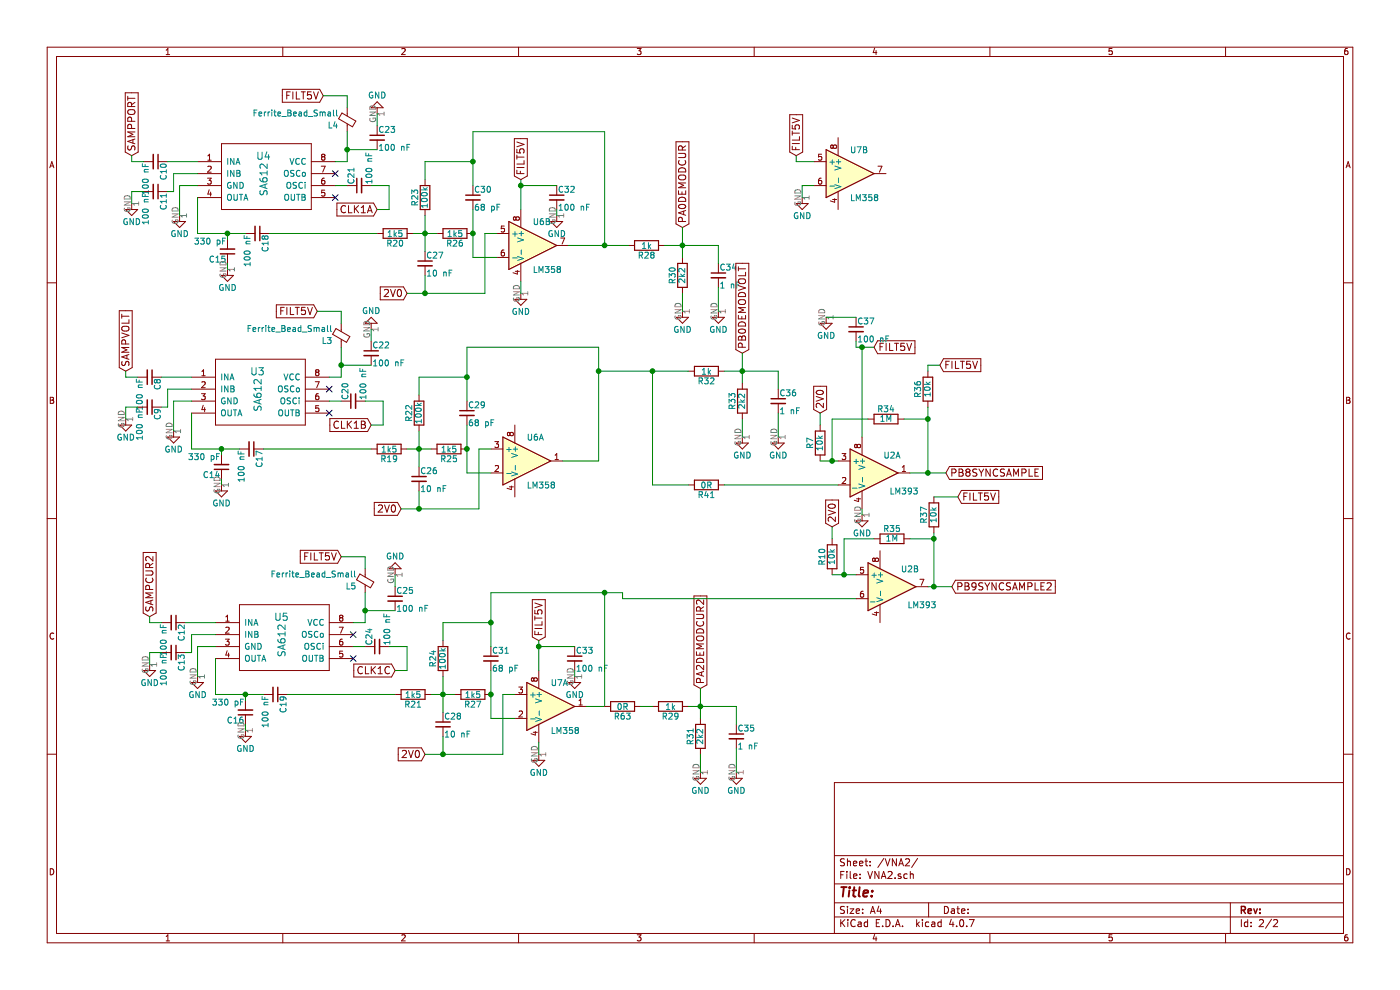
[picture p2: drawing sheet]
EESchema Schematic File Version 2
LIBS:power
LIBS:device
LIBS:switches
LIBS:relays
LIBS:motors
LIBS:transistors
LIBS:conn
LIBS:linear
LIBS:regul
LIBS:74xx
LIBS:cmos4000
LIBS:adc-dac
LIBS:memory
LIBS:xilinx
LIBS:microcontrollers
LIBS:dsp
LIBS:microchip
LIBS:analog_switches
LIBS:motorola
LIBS:texas
LIBS:intel
LIBS:audio
LIBS:interface
LIBS:digital-audio
LIBS:philips
LIBS:display
LIBS:cypress
LIBS:siliconi
LIBS:opto
LIBS:atmel
LIBS:contrib
LIBS:valves
LIBS:bluepill
LIBS:sa612
LIBS:si5351a
LIBS:AMS1117-3V3
LIBS:mt3608
LIBS:cn3052
LIBS:microsd_spi_cd
LIBS:stm32f103c8t6
LIBS:VNA-cache
EELAYER 25 0
EELAYER END
$Descr A4 11693 8268
encoding utf-8
Sheet 2 2
Title ""
Date ""
Rev ""
Comp ""
Comment1 ""
Comment2 ""
Comment3 ""
Comment4 ""
$EndDescr
$Comp
L SA612 U4
U 1 1
P 2200 1400
F 0 "U4" H 2200 1500 60  0000 C CNN
F 1 "SA612" V 2200 1300 60  0000 C CNN
F 2 "Housings_SOIC:SOIC-8_3.9x4.9mm_Pitch1.27mm" H 2250 1350 60  0001 C CNN
F 3 "" H 2250 1350 60  0001 C CNN
	1    2200 1400
	1    0    0    -1  
$EndComp
$Comp
L Ferrite_Bead_Small L4
U 1 1
P 2900 1000
F 0 "L4" H 2975 1050 50  0000 L CNN
F 1 "Ferrite_Bead_Small" H 2975 950 50  0000 L CNN
F 2 "Inductors_SMD:L_0805_HandSoldering" V 2830 1000 50  0001 C CNN
F 3 "" H 2900 1000 50  0001 C CNN
F 4 "C1015" H 2900 1000 60  0001 C CNN "LCSC"
	1    2900 1000
	-1   0    0    1   
$EndComp
Text GLabel 2700 800  0    60   Input ~ 0
FILT5V
$Comp
L C_Small C23
U 1 1
P 3150 1150
F 0 "C23" H 3160 1220 50  0000 L CNN
F 1 "100 nF" H 3160 1070 50  0000 L CNN
F 2 "Capacitors_SMD:C_0805_HandSoldering" H 3150 1150 50  0001 C CNN
F 3 "" H 3150 1150 50  0001 C CNN
F 4 "C49678" H 3150 1150 60  0001 C CNN "LCSC"
	1    3150 1150
	1    0    0    -1  
$EndComp
$Comp
L GND #PWR083
U 1 1
P 3150 950
F 0 "#PWR083" H 3150 700 50  0001 C CNN
F 1 "GND" H 3150 800 50  0000 C CNN
F 2 "" H 3150 950 50  0001 C CNN
F 3 "" H 3150 950 50  0001 C CNN
	1    3150 950 
	-1   0    0    1   
$EndComp
Text GLabel 1100 1300 1    60   Input ~ 0
SAMPPORT
$Comp
L C_Small C10
U 1 1
P 1300 1350
F 0 "C10" H 1310 1420 50  0000 L CNN
F 1 "100 nF" H 1310 1270 50  0000 L CNN
F 2 "Capacitors_SMD:C_0805_HandSoldering" H 1300 1350 50  0001 C CNN
F 3 "" H 1300 1350 50  0001 C CNN
F 4 "C49678" H 1300 1350 60  0001 C CNN "LCSC"
	1    1300 1350
	0    1    1    0   
$EndComp
$Comp
L C_Small C11
U 1 1
P 1300 1600
F 0 "C11" H 1310 1670 50  0000 L CNN
F 1 "100 nF" H 1310 1520 50  0000 L CNN
F 2 "Capacitors_SMD:C_0805_HandSoldering" H 1300 1600 50  0001 C CNN
F 3 "" H 1300 1600 50  0001 C CNN
F 4 "C49678" H 1300 1600 60  0001 C CNN "LCSC"
	1    1300 1600
	0    1    1    0   
$EndComp
$Comp
L GND #PWR084
U 1 1
P 1100 1700
F 0 "#PWR084" H 1100 1450 50  0001 C CNN
F 1 "GND" H 1100 1550 50  0000 C CNN
F 2 "" H 1100 1700 50  0001 C CNN
F 3 "" H 1100 1700 50  0001 C CNN
	1    1100 1700
	1    0    0    -1  
$EndComp
$Comp
L GND #PWR085
U 1 1
P 1500 1800
F 0 "#PWR085" H 1500 1550 50  0001 C CNN
F 1 "GND" H 1500 1650 50  0000 C CNN
F 2 "" H 1500 1800 50  0001 C CNN
F 3 "" H 1500 1800 50  0001 C CNN
	1    1500 1800
	1    0    0    -1  
$EndComp
NoConn ~ 2800 1650
NoConn ~ 2800 1450
Text GLabel 3150 1750 0    60   Input ~ 0
CLK1A
$Comp
L C_Small C21
U 1 1
P 3000 1550
F 0 "C21" H 3010 1620 50  0000 L CNN
F 1 "100 nF" H 3010 1470 50  0000 L CNN
F 2 "Capacitors_SMD:C_0805_HandSoldering" H 3000 1550 50  0001 C CNN
F 3 "" H 3000 1550 50  0001 C CNN
F 4 "C49678" H 3000 1550 60  0001 C CNN "LCSC"
	1    3000 1550
	0    -1   -1   0   
$EndComp
$Comp
L C_Small C15
U 1 1
P 1900 2100
F 0 "C15" H 1910 2170 50  0000 L CNN
F 1 "330 pF" H 1910 2020 50  0000 L CNN
F 2 "Capacitors_SMD:C_0805_HandSoldering" H 1900 2100 50  0001 C CNN
F 3 "" H 1900 2100 50  0001 C CNN
F 4 "C51207" H 1900 2100 60  0001 C CNN "LCSC"
	1    1900 2100
	-1   0    0    1   
$EndComp
$Comp
L GND #PWR086
U 1 1
P 1900 2250
F 0 "#PWR086" H 1900 2000 50  0001 C CNN
F 1 "GND" H 1900 2100 50  0000 C CNN
F 2 "" H 1900 2250 50  0001 C CNN
F 3 "" H 1900 2250 50  0001 C CNN
	1    1900 2250
	1    0    0    -1  
$EndComp
$Comp
L C_Small C18
U 1 1
P 2150 1950
F 0 "C18" H 2160 2020 50  0000 L CNN
F 1 "100 nF" H 2160 1870 50  0000 L CNN
F 2 "Capacitors_SMD:C_0805_HandSoldering" H 2150 1950 50  0001 C CNN
F 3 "" H 2150 1950 50  0001 C CNN
F 4 "C49678" H 2150 1950 60  0001 C CNN "LCSC"
	1    2150 1950
	0    1    1    0   
$EndComp
$Comp
L R R20
U 1 1
P 3300 1950
F 0 "R20" V 3380 1950 50  0000 C CNN
F 1 "1k5" V 3300 1950 50  0000 C CNN
F 2 "Resistors_SMD:R_0805_HandSoldering" V 3230 1950 50  0001 C CNN
F 3 "" H 3300 1950 50  0001 C CNN
F 4 "C4310" V 3300 1950 60  0001 C CNN "LCSC"
	1    3300 1950
	0    1    1    0   
$EndComp
$Comp
L R R26
U 1 1
P 3800 1950
F 0 "R26" V 3880 1950 50  0000 C CNN
F 1 "1k5" V 3800 1950 50  0000 C CNN
F 2 "Resistors_SMD:R_0805_HandSoldering" V 3730 1950 50  0001 C CNN
F 3 "" H 3800 1950 50  0001 C CNN
F 4 "C4310" V 3800 1950 60  0001 C CNN "LCSC"
	1    3800 1950
	0    1    1    0   
$EndComp
$Comp
L GND #PWR087
U 1 1
P 4350 2450
F 0 "#PWR087" H 4350 2200 50  0001 C CNN
F 1 "GND" H 4350 2300 50  0000 C CNN
F 2 "" H 4350 2450 50  0001 C CNN
F 3 "" H 4350 2450 50  0001 C CNN
	1    4350 2450
	1    0    0    -1  
$EndComp
$Comp
L C_Small C32
U 1 1
P 4650 1650
F 0 "C32" H 4660 1720 50  0000 L CNN
F 1 "100 nF" H 4660 1570 50  0000 L CNN
F 2 "Capacitors_SMD:C_0805_HandSoldering" H 4650 1650 50  0001 C CNN
F 3 "" H 4650 1650 50  0001 C CNN
F 4 "C49678" H 4650 1650 60  0001 C CNN "LCSC"
	1    4650 1650
	1    0    0    -1  
$EndComp
Text GLabel 4350 1500 1    60   Input ~ 0
FILT5V
$Comp
L GND #PWR088
U 1 1
P 4650 1800
F 0 "#PWR088" H 4650 1550 50  0001 C CNN
F 1 "GND" H 4650 1650 50  0000 C CNN
F 2 "" H 4650 1800 50  0001 C CNN
F 3 "" H 4650 1800 50  0001 C CNN
	1    4650 1800
	1    0    0    -1  
$EndComp
Text GLabel 3400 2450 0    60   Input ~ 0
2V0
$Comp
L C_Small C27
U 1 1
P 3550 2200
F 0 "C27" H 3560 2270 50  0000 L CNN
F 1 "10 nF" H 3560 2120 50  0000 L CNN
F 2 "Capacitors_SMD:C_0805_HandSoldering" H 3550 2200 50  0001 C CNN
F 3 "" H 3550 2200 50  0001 C CNN
F 4 "C1710" H 3550 2200 60  0001 C CNN "LCSC"
	1    3550 2200
	1    0    0    -1  
$EndComp
$Comp
L R R23
U 1 1
P 3550 1650
F 0 "R23" V 3630 1650 50  0000 C CNN
F 1 "100k" V 3550 1650 50  0000 C CNN
F 2 "Resistors_SMD:R_0805_HandSoldering" V 3480 1650 50  0001 C CNN
F 3 "" H 3550 1650 50  0001 C CNN
F 4 "C17407" V 3550 1650 60  0001 C CNN "LCSC"
	1    3550 1650
	-1   0    0    1   
$EndComp
$Comp
L C_Small C30
U 1 1
P 3950 1650
F 0 "C30" H 3960 1720 50  0000 L CNN
F 1 "68 pF" H 3960 1570 50  0000 L CNN
F 2 "Capacitors_SMD:C_0805_HandSoldering" H 3950 1650 50  0001 C CNN
F 3 "" H 3950 1650 50  0001 C CNN
F 4 "C1834" H 3950 1650 60  0001 C CNN "LCSC"
	1    3950 1650
	1    0    0    -1  
$EndComp
$Comp
L SA612 U3
U 1 1
P 2150 3200
F 0 "U3" H 2150 3300 60  0000 C CNN
F 1 "SA612" V 2150 3100 60  0000 C CNN
F 2 "Housings_SOIC:SOIC-8_3.9x4.9mm_Pitch1.27mm" H 2200 3150 60  0001 C CNN
F 3 "" H 2200 3150 60  0001 C CNN
	1    2150 3200
	1    0    0    -1  
$EndComp
$Comp
L Ferrite_Bead_Small L3
U 1 1
P 2850 2800
F 0 "L3" H 2925 2850 50  0000 L CNN
F 1 "Ferrite_Bead_Small" H 2925 2750 50  0000 L CNN
F 2 "Inductors_SMD:L_0805_HandSoldering" V 2780 2800 50  0001 C CNN
F 3 "" H 2850 2800 50  0001 C CNN
F 4 "C1015" H 2850 2800 60  0001 C CNN "LCSC"
	1    2850 2800
	-1   0    0    1   
$EndComp
Text GLabel 2650 2600 0    60   Input ~ 0
FILT5V
$Comp
L C_Small C22
U 1 1
P 3100 2950
F 0 "C22" H 3110 3020 50  0000 L CNN
F 1 "100 nF" H 3110 2870 50  0000 L CNN
F 2 "Capacitors_SMD:C_0805_HandSoldering" H 3100 2950 50  0001 C CNN
F 3 "" H 3100 2950 50  0001 C CNN
F 4 "C49678" H 3100 2950 60  0001 C CNN "LCSC"
	1    3100 2950
	1    0    0    -1  
$EndComp
$Comp
L GND #PWR089
U 1 1
P 3100 2750
F 0 "#PWR089" H 3100 2500 50  0001 C CNN
F 1 "GND" H 3100 2600 50  0000 C CNN
F 2 "" H 3100 2750 50  0001 C CNN
F 3 "" H 3100 2750 50  0001 C CNN
	1    3100 2750
	-1   0    0    1   
$EndComp
Text GLabel 1050 3100 1    60   Input ~ 0
SAMPVOLT
$Comp
L C_Small C8
U 1 1
P 1250 3150
F 0 "C8" H 1260 3220 50  0000 L CNN
F 1 "100 nF" H 1260 3070 50  0000 L CNN
F 2 "Capacitors_SMD:C_0805_HandSoldering" H 1250 3150 50  0001 C CNN
F 3 "" H 1250 3150 50  0001 C CNN
F 4 "C49678" H 1250 3150 60  0001 C CNN "LCSC"
	1    1250 3150
	0    1    1    0   
$EndComp
$Comp
L C_Small C9
U 1 1
P 1250 3400
F 0 "C9" H 1260 3470 50  0000 L CNN
F 1 "100 nF" H 1260 3320 50  0000 L CNN
F 2 "Capacitors_SMD:C_0805_HandSoldering" H 1250 3400 50  0001 C CNN
F 3 "" H 1250 3400 50  0001 C CNN
F 4 "C49678" H 1250 3400 60  0001 C CNN "LCSC"
	1    1250 3400
	0    1    1    0   
$EndComp
$Comp
L GND #PWR090
U 1 1
P 1050 3500
F 0 "#PWR090" H 1050 3250 50  0001 C CNN
F 1 "GND" H 1050 3350 50  0000 C CNN
F 2 "" H 1050 3500 50  0001 C CNN
F 3 "" H 1050 3500 50  0001 C CNN
	1    1050 3500
	1    0    0    -1  
$EndComp
$Comp
L GND #PWR091
U 1 1
P 1450 3600
F 0 "#PWR091" H 1450 3350 50  0001 C CNN
F 1 "GND" H 1450 3450 50  0000 C CNN
F 2 "" H 1450 3600 50  0001 C CNN
F 3 "" H 1450 3600 50  0001 C CNN
	1    1450 3600
	1    0    0    -1  
$EndComp
NoConn ~ 2750 3450
NoConn ~ 2750 3250
Text GLabel 3100 3550 0    60   Input ~ 0
CLK1B
$Comp
L C_Small C20
U 1 1
P 2950 3350
F 0 "C20" H 2960 3420 50  0000 L CNN
F 1 "100 nF" H 2960 3270 50  0000 L CNN
F 2 "Capacitors_SMD:C_0805_HandSoldering" H 2950 3350 50  0001 C CNN
F 3 "" H 2950 3350 50  0001 C CNN
F 4 "C49678" H 2950 3350 60  0001 C CNN "LCSC"
	1    2950 3350
	0    -1   -1   0   
$EndComp
$Comp
L C_Small C14
U 1 1
P 1850 3900
F 0 "C14" H 1860 3970 50  0000 L CNN
F 1 "330 pF" H 1860 3820 50  0000 L CNN
F 2 "Capacitors_SMD:C_0805_HandSoldering" H 1850 3900 50  0001 C CNN
F 3 "" H 1850 3900 50  0001 C CNN
F 4 "C51207" H 1850 3900 60  0001 C CNN "LCSC"
	1    1850 3900
	-1   0    0    1   
$EndComp
$Comp
L GND #PWR092
U 1 1
P 1850 4050
F 0 "#PWR092" H 1850 3800 50  0001 C CNN
F 1 "GND" H 1850 3900 50  0000 C CNN
F 2 "" H 1850 4050 50  0001 C CNN
F 3 "" H 1850 4050 50  0001 C CNN
	1    1850 4050
	1    0    0    -1  
$EndComp
$Comp
L C_Small C17
U 1 1
P 2100 3750
F 0 "C17" H 2110 3820 50  0000 L CNN
F 1 "100 nF" H 2110 3670 50  0000 L CNN
F 2 "Capacitors_SMD:C_0805_HandSoldering" H 2100 3750 50  0001 C CNN
F 3 "" H 2100 3750 50  0001 C CNN
F 4 "C49678" H 2100 3750 60  0001 C CNN "LCSC"
	1    2100 3750
	0    1    1    0   
$EndComp
$Comp
L R R19
U 1 1
P 3250 3750
F 0 "R19" V 3330 3750 50  0000 C CNN
F 1 "1k5" V 3250 3750 50  0000 C CNN
F 2 "Resistors_SMD:R_0805_HandSoldering" V 3180 3750 50  0001 C CNN
F 3 "" H 3250 3750 50  0001 C CNN
F 4 "C4310" V 3250 3750 60  0001 C CNN "LCSC"
	1    3250 3750
	0    1    1    0   
$EndComp
$Comp
L R R25
U 1 1
P 3750 3750
F 0 "R25" V 3830 3750 50  0000 C CNN
F 1 "1k5" V 3750 3750 50  0000 C CNN
F 2 "Resistors_SMD:R_0805_HandSoldering" V 3680 3750 50  0001 C CNN
F 3 "" H 3750 3750 50  0001 C CNN
F 4 "C4310" V 3750 3750 60  0001 C CNN "LCSC"
	1    3750 3750
	0    1    1    0   
$EndComp
$Comp
L C_Small C26
U 1 1
P 3500 4000
F 0 "C26" H 3510 4070 50  0000 L CNN
F 1 "10 nF" H 3510 3920 50  0000 L CNN
F 2 "Capacitors_SMD:C_0805_HandSoldering" H 3500 4000 50  0001 C CNN
F 3 "" H 3500 4000 50  0001 C CNN
F 4 "C1710" H 3500 4000 60  0001 C CNN "LCSC"
	1    3500 4000
	1    0    0    -1  
$EndComp
$Comp
L R R22
U 1 1
P 3500 3450
F 0 "R22" V 3580 3450 50  0000 C CNN
F 1 "100k" V 3500 3450 50  0000 C CNN
F 2 "Resistors_SMD:R_0805_HandSoldering" V 3430 3450 50  0001 C CNN
F 3 "" H 3500 3450 50  0001 C CNN
F 4 "C17407" V 3500 3450 60  0001 C CNN "LCSC"
	1    3500 3450
	-1   0    0    1   
$EndComp
$Comp
L C_Small C29
U 1 1
P 3900 3450
F 0 "C29" H 3910 3520 50  0000 L CNN
F 1 "68 pF" H 3910 3370 50  0000 L CNN
F 2 "Capacitors_SMD:C_0805_HandSoldering" H 3900 3450 50  0001 C CNN
F 3 "" H 3900 3450 50  0001 C CNN
F 4 "C1834" H 3900 3450 60  0001 C CNN "LCSC"
	1    3900 3450
	1    0    0    -1  
$EndComp
Text GLabel 5700 1900 1    60   Input ~ 0
PA0DEMODCUR
$Comp
L R R28
U 1 1
P 5400 2050
F 0 "R28" V 5480 2050 50  0000 C CNN
F 1 "1k" V 5400 2050 50  0000 C CNN
F 2 "Resistors_SMD:R_0805_HandSoldering" V 5330 2050 50  0001 C CNN
F 3 "" H 5400 2050 50  0001 C CNN
F 4 "C17513" V 5400 2050 60  0001 C CNN "LCSC"
	1    5400 2050
	0    1    1    0   
$EndComp
$Comp
L R R30
U 1 1
P 5700 2300
F 0 "R30" V 5780 2300 50  0000 C CNN
F 1 "2k2" V 5700 2300 50  0000 C CNN
F 2 "Resistors_SMD:R_0805_HandSoldering" V 5630 2300 50  0001 C CNN
F 3 "" H 5700 2300 50  0001 C CNN
F 4 "C17520" V 5700 2300 60  0001 C CNN "LCSC"
	1    5700 2300
	-1   0    0    1   
$EndComp
$Comp
L GND #PWR093
U 1 1
P 5700 2600
F 0 "#PWR093" H 5700 2350 50  0001 C CNN
F 1 "GND" H 5700 2450 50  0000 C CNN
F 2 "" H 5700 2600 50  0001 C CNN
F 3 "" H 5700 2600 50  0001 C CNN
	1    5700 2600
	1    0    0    -1  
$EndComp
$Comp
L C_Small C34
U 1 1
P 6000 2300
F 0 "C34" H 6010 2370 50  0000 L CNN
F 1 "1 nF" H 6010 2220 50  0000 L CNN
F 2 "Capacitors_SMD:C_0805_HandSoldering" H 6000 2300 50  0001 C CNN
F 3 "" H 6000 2300 50  0001 C CNN
F 4 "C46653" H 6000 2300 60  0001 C CNN "LCSC"
	1    6000 2300
	1    0    0    -1  
$EndComp
$Comp
L GND #PWR094
U 1 1
P 6000 2600
F 0 "#PWR094" H 6000 2350 50  0001 C CNN
F 1 "GND" H 6000 2450 50  0000 C CNN
F 2 "" H 6000 2600 50  0001 C CNN
F 3 "" H 6000 2600 50  0001 C CNN
	1    6000 2600
	1    0    0    -1  
$EndComp
Text GLabel 6200 2950 1    60   Input ~ 0
PB0DEMODVOLT
$Comp
L R R32
U 1 1
P 5900 3100
F 0 "R32" V 5980 3100 50  0000 C CNN
F 1 "1k" V 5900 3100 50  0000 C CNN
F 2 "Resistors_SMD:R_0805_HandSoldering" V 5830 3100 50  0001 C CNN
F 3 "" H 5900 3100 50  0001 C CNN
F 4 "C17513" V 5900 3100 60  0001 C CNN "LCSC"
	1    5900 3100
	0    1    1    0   
$EndComp
$Comp
L R R33
U 1 1
P 6200 3350
F 0 "R33" V 6280 3350 50  0000 C CNN
F 1 "2k2" V 6200 3350 50  0000 C CNN
F 2 "Resistors_SMD:R_0805_HandSoldering" V 6130 3350 50  0001 C CNN
F 3 "" H 6200 3350 50  0001 C CNN
F 4 "C17520" V 6200 3350 60  0001 C CNN "LCSC"
	1    6200 3350
	-1   0    0    1   
$EndComp
$Comp
L GND #PWR095
U 1 1
P 6200 3650
F 0 "#PWR095" H 6200 3400 50  0001 C CNN
F 1 "GND" H 6200 3500 50  0000 C CNN
F 2 "" H 6200 3650 50  0001 C CNN
F 3 "" H 6200 3650 50  0001 C CNN
	1    6200 3650
	1    0    0    -1  
$EndComp
$Comp
L C_Small C36
U 1 1
P 6500 3350
F 0 "C36" H 6510 3420 50  0000 L CNN
F 1 "1 nF" H 6510 3270 50  0000 L CNN
F 2 "Capacitors_SMD:C_0805_HandSoldering" H 6500 3350 50  0001 C CNN
F 3 "" H 6500 3350 50  0001 C CNN
F 4 "C46653" H 6500 3350 60  0001 C CNN "LCSC"
	1    6500 3350
	1    0    0    -1  
$EndComp
$Comp
L GND #PWR096
U 1 1
P 6500 3650
F 0 "#PWR096" H 6500 3400 50  0001 C CNN
F 1 "GND" H 6500 3500 50  0000 C CNN
F 2 "" H 6500 3650 50  0001 C CNN
F 3 "" H 6500 3650 50  0001 C CNN
	1    6500 3650
	1    0    0    -1  
$EndComp
Text GLabel 7900 3950 2    60   Input ~ 0
PB8SYNCSAMPLE
$Comp
L SA612 U5
U 1 1
P 2350 5250
F 0 "U5" H 2350 5350 60  0000 C CNN
F 1 "SA612" V 2350 5150 60  0000 C CNN
F 2 "Housings_SOIC:SOIC-8_3.9x4.9mm_Pitch1.27mm" H 2400 5200 60  0001 C CNN
F 3 "" H 2400 5200 60  0001 C CNN
	1    2350 5250
	1    0    0    -1  
$EndComp
$Comp
L Ferrite_Bead_Small L5
U 1 1
P 3050 4850
F 0 "L5" H 3125 4900 50  0000 L CNN
F 1 "Ferrite_Bead_Small" H 3125 4800 50  0000 L CNN
F 2 "Inductors_SMD:L_0805_HandSoldering" V 2980 4850 50  0001 C CNN
F 3 "" H 3050 4850 50  0001 C CNN
F 4 "C1015" H 3050 4850 60  0001 C CNN "LCSC"
	1    3050 4850
	-1   0    0    1   
$EndComp
Text GLabel 2850 4650 0    60   Input ~ 0
FILT5V
$Comp
L C_Small C25
U 1 1
P 3300 5000
F 0 "C25" H 3310 5070 50  0000 L CNN
F 1 "100 nF" H 3310 4920 50  0000 L CNN
F 2 "Capacitors_SMD:C_0805_HandSoldering" H 3300 5000 50  0001 C CNN
F 3 "" H 3300 5000 50  0001 C CNN
	1    3300 5000
	1    0    0    -1  
$EndComp
$Comp
L GND #PWR097
U 1 1
P 3300 4800
F 0 "#PWR097" H 3300 4550 50  0001 C CNN
F 1 "GND" H 3300 4650 50  0000 C CNN
F 2 "" H 3300 4800 50  0001 C CNN
F 3 "" H 3300 4800 50  0001 C CNN
	1    3300 4800
	-1   0    0    1   
$EndComp
Text GLabel 1250 5150 1    60   Input ~ 0
SAMPCUR2
$Comp
L C_Small C12
U 1 1
P 1450 5200
F 0 "C12" H 1460 5270 50  0000 L CNN
F 1 "100 nF" H 1460 5120 50  0000 L CNN
F 2 "Capacitors_SMD:C_0805_HandSoldering" H 1450 5200 50  0001 C CNN
F 3 "" H 1450 5200 50  0001 C CNN
F 4 "C49678" H 1450 5200 60  0001 C CNN "LCSC"
	1    1450 5200
	0    1    1    0   
$EndComp
$Comp
L C_Small C13
U 1 1
P 1450 5450
F 0 "C13" H 1460 5520 50  0000 L CNN
F 1 "100 nF" H 1460 5370 50  0000 L CNN
F 2 "Capacitors_SMD:C_0805_HandSoldering" H 1450 5450 50  0001 C CNN
F 3 "" H 1450 5450 50  0001 C CNN
F 4 "C49678" H 1450 5450 60  0001 C CNN "LCSC"
	1    1450 5450
	0    1    1    0   
$EndComp
$Comp
L GND #PWR098
U 1 1
P 1250 5550
F 0 "#PWR098" H 1250 5300 50  0001 C CNN
F 1 "GND" H 1250 5400 50  0000 C CNN
F 2 "" H 1250 5550 50  0001 C CNN
F 3 "" H 1250 5550 50  0001 C CNN
	1    1250 5550
	1    0    0    -1  
$EndComp
$Comp
L GND #PWR099
U 1 1
P 1650 5650
F 0 "#PWR099" H 1650 5400 50  0001 C CNN
F 1 "GND" H 1650 5500 50  0000 C CNN
F 2 "" H 1650 5650 50  0001 C CNN
F 3 "" H 1650 5650 50  0001 C CNN
	1    1650 5650
	1    0    0    -1  
$EndComp
NoConn ~ 2950 5500
NoConn ~ 2950 5300
Text GLabel 3300 5600 0    60   Input ~ 0
CLK1C
$Comp
L C_Small C24
U 1 1
P 3150 5400
F 0 "C24" H 3160 5470 50  0000 L CNN
F 1 "100 nF" H 3160 5320 50  0000 L CNN
F 2 "Capacitors_SMD:C_0805_HandSoldering" H 3150 5400 50  0001 C CNN
F 3 "" H 3150 5400 50  0001 C CNN
F 4 "C49678" H 3150 5400 60  0001 C CNN "LCSC"
	1    3150 5400
	0    -1   -1   0   
$EndComp
$Comp
L C_Small C16
U 1 1
P 2050 5950
F 0 "C16" H 2060 6020 50  0000 L CNN
F 1 "330 pF" H 2060 5870 50  0000 L CNN
F 2 "Capacitors_SMD:C_0805_HandSoldering" H 2050 5950 50  0001 C CNN
F 3 "" H 2050 5950 50  0001 C CNN
F 4 "C51207" H 2050 5950 60  0001 C CNN "LCSC"
	1    2050 5950
	-1   0    0    1   
$EndComp
$Comp
L GND #PWR0100
U 1 1
P 2050 6100
F 0 "#PWR0100" H 2050 5850 50  0001 C CNN
F 1 "GND" H 2050 5950 50  0000 C CNN
F 2 "" H 2050 6100 50  0001 C CNN
F 3 "" H 2050 6100 50  0001 C CNN
	1    2050 6100
	1    0    0    -1  
$EndComp
$Comp
L C_Small C19
U 1 1
P 2300 5800
F 0 "C19" H 2310 5870 50  0000 L CNN
F 1 "100 nF" H 2310 5720 50  0000 L CNN
F 2 "Capacitors_SMD:C_0805_HandSoldering" H 2300 5800 50  0001 C CNN
F 3 "" H 2300 5800 50  0001 C CNN
F 4 "C49678" H 2300 5800 60  0001 C CNN "LCSC"
	1    2300 5800
	0    1    1    0   
$EndComp
$Comp
L R R21
U 1 1
P 3450 5800
F 0 "R21" V 3530 5800 50  0000 C CNN
F 1 "1k5" V 3450 5800 50  0000 C CNN
F 2 "Resistors_SMD:R_0805_HandSoldering" V 3380 5800 50  0001 C CNN
F 3 "" H 3450 5800 50  0001 C CNN
F 4 "C4310" V 3450 5800 60  0001 C CNN "LCSC"
	1    3450 5800
	0    1    1    0   
$EndComp
$Comp
L R R27
U 1 1
P 3950 5800
F 0 "R27" V 4030 5800 50  0000 C CNN
F 1 "1k5" V 3950 5800 50  0000 C CNN
F 2 "Resistors_SMD:R_0805_HandSoldering" V 3880 5800 50  0001 C CNN
F 3 "" H 3950 5800 50  0001 C CNN
F 4 "C4310" V 3950 5800 60  0001 C CNN "LCSC"
	1    3950 5800
	0    1    1    0   
$EndComp
$Comp
L GND #PWR0101
U 1 1
P 4500 6300
F 0 "#PWR0101" H 4500 6050 50  0001 C CNN
F 1 "GND" H 4500 6150 50  0000 C CNN
F 2 "" H 4500 6300 50  0001 C CNN
F 3 "" H 4500 6300 50  0001 C CNN
	1    4500 6300
	1    0    0    -1  
$EndComp
$Comp
L C_Small C33
U 1 1
P 4800 5500
F 0 "C33" H 4810 5570 50  0000 L CNN
F 1 "100 nF" H 4810 5420 50  0000 L CNN
F 2 "Capacitors_SMD:C_0805_HandSoldering" H 4800 5500 50  0001 C CNN
F 3 "" H 4800 5500 50  0001 C CNN
F 4 "C49678" H 4800 5500 60  0001 C CNN "LCSC"
	1    4800 5500
	1    0    0    -1  
$EndComp
Text GLabel 4500 5350 1    60   Input ~ 0
FILT5V
$Comp
L GND #PWR0102
U 1 1
P 4800 5650
F 0 "#PWR0102" H 4800 5400 50  0001 C CNN
F 1 "GND" H 4800 5500 50  0000 C CNN
F 2 "" H 4800 5650 50  0001 C CNN
F 3 "" H 4800 5650 50  0001 C CNN
	1    4800 5650
	1    0    0    -1  
$EndComp
Text GLabel 3550 6300 0    60   Input ~ 0
2V0
$Comp
L C_Small C28
U 1 1
P 3700 6050
F 0 "C28" H 3710 6120 50  0000 L CNN
F 1 "10 nF" H 3710 5970 50  0000 L CNN
F 2 "Capacitors_SMD:C_0805_HandSoldering" H 3700 6050 50  0001 C CNN
F 3 "" H 3700 6050 50  0001 C CNN
F 4 "C1710" H 3700 6050 60  0001 C CNN "LCSC"
	1    3700 6050
	1    0    0    -1  
$EndComp
$Comp
L R R24
U 1 1
P 3700 5500
F 0 "R24" V 3780 5500 50  0000 C CNN
F 1 "100k" V 3700 5500 50  0000 C CNN
F 2 "Resistors_SMD:R_0805_HandSoldering" V 3630 5500 50  0001 C CNN
F 3 "" H 3700 5500 50  0001 C CNN
F 4 "C17407" V 3700 5500 60  0001 C CNN "LCSC"
	1    3700 5500
	-1   0    0    1   
$EndComp
$Comp
L C_Small C31
U 1 1
P 4100 5500
F 0 "C31" H 4110 5570 50  0000 L CNN
F 1 "68 pF" H 4110 5420 50  0000 L CNN
F 2 "Capacitors_SMD:C_0805_HandSoldering" H 4100 5500 50  0001 C CNN
F 3 "" H 4100 5500 50  0001 C CNN
F 4 "C1834" H 4100 5500 60  0001 C CNN "LCSC"
	1    4100 5500
	1    0    0    -1  
$EndComp
Text GLabel 5850 5750 1    60   Input ~ 0
PA2DEMODCUR2
$Comp
L R R29
U 1 1
P 5600 5900
F 0 "R29" V 5680 5900 50  0000 C CNN
F 1 "1k" V 5600 5900 50  0000 C CNN
F 2 "Resistors_SMD:R_0805_HandSoldering" V 5530 5900 50  0001 C CNN
F 3 "" H 5600 5900 50  0001 C CNN
F 4 "C17513" V 5600 5900 60  0001 C CNN "LCSC"
	1    5600 5900
	0    1    1    0   
$EndComp
$Comp
L R R31
U 1 1
P 5850 6150
F 0 "R31" V 5930 6150 50  0000 C CNN
F 1 "2k2" V 5850 6150 50  0000 C CNN
F 2 "Resistors_SMD:R_0805_HandSoldering" V 5780 6150 50  0001 C CNN
F 3 "" H 5850 6150 50  0001 C CNN
F 4 "C17520" V 5850 6150 60  0001 C CNN "LCSC"
	1    5850 6150
	-1   0    0    1   
$EndComp
$Comp
L GND #PWR0103
U 1 1
P 5850 6450
F 0 "#PWR0103" H 5850 6200 50  0001 C CNN
F 1 "GND" H 5850 6300 50  0000 C CNN
F 2 "" H 5850 6450 50  0001 C CNN
F 3 "" H 5850 6450 50  0001 C CNN
	1    5850 6450
	1    0    0    -1  
$EndComp
$Comp
L C_Small C35
U 1 1
P 6150 6150
F 0 "C35" H 6160 6220 50  0000 L CNN
F 1 "1 nF" H 6160 6070 50  0000 L CNN
F 2 "Capacitors_SMD:C_0805_HandSoldering" H 6150 6150 50  0001 C CNN
F 3 "" H 6150 6150 50  0001 C CNN
F 4 "C46653" H 6150 6150 60  0001 C CNN "LCSC"
	1    6150 6150
	1    0    0    -1  
$EndComp
$Comp
L GND #PWR0104
U 1 1
P 6150 6450
F 0 "#PWR0104" H 6150 6200 50  0001 C CNN
F 1 "GND" H 6150 6300 50  0000 C CNN
F 2 "" H 6150 6450 50  0001 C CNN
F 3 "" H 6150 6450 50  0001 C CNN
	1    6150 6450
	1    0    0    -1  
$EndComp
$Comp
L GND #PWR0105
U 1 1
P 6700 1650
F 0 "#PWR0105" H 6700 1400 50  0001 C CNN
F 1 "GND" H 6700 1500 50  0000 C CNN
F 2 "" H 6700 1650 50  0001 C CNN
F 3 "" H 6700 1650 50  0001 C CNN
	1    6700 1650
	1    0    0    -1  
$EndComp
Text GLabel 6650 1300 1    60   Input ~ 0
FILT5V
Text GLabel 7950 4900 2    60   Input ~ 0
PB9SYNCSAMPLE2
$Comp
L R R7
U 1 1
P 6850 3700
F 0 "R7" V 6930 3700 50  0000 C CNN
F 1 "10k" V 6850 3700 50  0000 C CNN
F 2 "Resistors_SMD:R_0805_HandSoldering" V 6780 3700 50  0001 C CNN
F 3 "" H 6850 3700 50  0001 C CNN
F 4 "C17414" V 6850 3700 60  0001 C CNN "LCSC"
	1    6850 3700
	-1   0    0    1   
$EndComp
$Comp
L R R34
U 1 1
P 7400 3500
F 0 "R34" V 7480 3500 50  0000 C CNN
F 1 "1M" V 7400 3500 50  0000 C CNN
F 2 "Resistors_SMD:R_0805_HandSoldering" V 7330 3500 50  0001 C CNN
F 3 "" H 7400 3500 50  0001 C CNN
F 4 "C17514" V 7400 3500 60  0001 C CNN "LCSC"
	1    7400 3500
	0    -1   -1   0   
$EndComp
$Comp
L R R36
U 1 1
P 7750 3250
F 0 "R36" V 7830 3250 50  0000 C CNN
F 1 "10k" V 7750 3250 50  0000 C CNN
F 2 "Resistors_SMD:R_0805_HandSoldering" V 7680 3250 50  0001 C CNN
F 3 "" H 7750 3250 50  0001 C CNN
F 4 "C17414" V 7750 3250 60  0001 C CNN "LCSC"
	1    7750 3250
	-1   0    0    1   
$EndComp
Text GLabel 7850 3050 2    60   Input ~ 0
FILT5V
$Comp
L R R10
U 1 1
P 6950 4650
F 0 "R10" V 7030 4650 50  0000 C CNN
F 1 "10k" V 6950 4650 50  0000 C CNN
F 2 "Resistors_SMD:R_0805_HandSoldering" V 6880 4650 50  0001 C CNN
F 3 "" H 6950 4650 50  0001 C CNN
F 4 "C17414" V 6950 4650 60  0001 C CNN "LCSC"
	1    6950 4650
	-1   0    0    1   
$EndComp
$Comp
L R R35
U 1 1
P 7450 4500
F 0 "R35" V 7530 4500 50  0000 C CNN
F 1 "1M" V 7450 4500 50  0000 C CNN
F 2 "Resistors_SMD:R_0805_HandSoldering" V 7380 4500 50  0001 C CNN
F 3 "" H 7450 4500 50  0001 C CNN
F 4 "C17514" V 7450 4500 60  0001 C CNN "LCSC"
	1    7450 4500
	0    -1   -1   0   
$EndComp
$Comp
L R R37
U 1 1
P 7800 4300
F 0 "R37" V 7880 4300 50  0000 C CNN
F 1 "10k" V 7800 4300 50  0000 C CNN
F 2 "Resistors_SMD:R_0805_HandSoldering" V 7730 4300 50  0001 C CNN
F 3 "" H 7800 4300 50  0001 C CNN
F 4 "C17414" V 7800 4300 60  0001 C CNN "LCSC"
	1    7800 4300
	-1   0    0    1   
$EndComp
Text GLabel 6850 3450 1    60   Input ~ 0
2V0
Text GLabel 6950 4400 1    60   Input ~ 0
2V0
Text GLabel 8000 4150 2    60   Input ~ 0
FILT5V
Text GLabel 7300 2900 2    60   Input ~ 0
FILT5V
$Comp
L C_Small C37
U 1 1
P 7150 2750
F 0 "C37" H 7160 2820 50  0000 L CNN
F 1 "100 nF" H 7160 2670 50  0000 L CNN
F 2 "Capacitors_SMD:C_0805_HandSoldering" H 7150 2750 50  0001 C CNN
F 3 "" H 7150 2750 50  0001 C CNN
	1    7150 2750
	1    0    0    -1  
$EndComp
$Comp
L GND #PWR0106
U 1 1
P 6900 2650
F 0 "#PWR0106" H 6900 2400 50  0001 C CNN
F 1 "GND" H 6900 2500 50  0000 C CNN
F 2 "" H 6900 2650 50  0001 C CNN
F 3 "" H 6900 2650 50  0001 C CNN
	1    6900 2650
	1    0    0    -1  
$EndComp
$Comp
L R R41
U 1 1
P 5900 4050
F 0 "R41" V 5980 4050 50  0000 C CNN
F 1 "0R" V 5900 4050 50  0000 C CNN
F 2 "Resistors_SMD:R_0805_HandSoldering" V 5830 4050 50  0001 C CNN
F 3 "" H 5900 4050 50  0001 C CNN
F 4 "C17477" V 5900 4050 60  0001 C CNN "LCSC"
	1    5900 4050
	0    1    1    0   
$EndComp
$Comp
L LM358 U6
U 1 1
P 4400 3850
F 0 "U6" H 4400 4050 50  0000 L CNN
F 1 "LM358" H 4400 3650 50  0000 L CNN
F 2 "Housings_SOIC:SOIC-8_3.9x4.9mm_Pitch1.27mm" H 4400 3850 50  0001 C CNN
F 3 "" H 4400 3850 50  0001 C CNN
F 4 "C7950" H 4400 3850 60  0001 C CNN "LCSC"
	1    4400 3850
	1    0    0    -1  
$EndComp
$Comp
L LM358 U6
U 2 1
P 4450 2050
F 0 "U6" H 4450 2250 50  0000 L CNN
F 1 "LM358" H 4450 1850 50  0000 L CNN
F 2 "Housings_SOIC:SOIC-8_3.9x4.9mm_Pitch1.27mm" H 4450 2050 50  0001 C CNN
F 3 "" H 4450 2050 50  0001 C CNN
F 4 "C7950" H 4450 2050 60  0001 C CNN "LCSC"
	2    4450 2050
	1    0    0    -1  
$EndComp
$Comp
L LM358 U7
U 1 1
P 4600 5900
F 0 "U7" H 4600 6100 50  0000 L CNN
F 1 "LM358" H 4600 5700 50  0000 L CNN
F 2 "Housings_SOIC:SOIC-8_3.9x4.9mm_Pitch1.27mm" H 4600 5900 50  0001 C CNN
F 3 "" H 4600 5900 50  0001 C CNN
F 4 "C7950" H 4600 5900 60  0001 C CNN "LCSC"
	1    4600 5900
	1    0    0    -1  
$EndComp
$Comp
L LM358 U7
U 2 1
P 7100 1450
F 0 "U7" H 7100 1650 50  0000 L CNN
F 1 "LM358" H 7100 1250 50  0000 L CNN
F 2 "Housings_SOIC:SOIC-8_3.9x4.9mm_Pitch1.27mm" H 7100 1450 50  0001 C CNN
F 3 "" H 7100 1450 50  0001 C CNN
	2    7100 1450
	1    0    0    -1  
$EndComp
Text GLabel 3350 4250 0    60   Input ~ 0
2V0
Wire Wire Line
	6900 2650 7150 2650
Connection ~ 7200 2900
Wire Wire Line
	7200 2900 7200 3650
Wire Wire Line
	7150 2900 7300 2900
Wire Wire Line
	7150 2850 7150 2900
Wire Wire Line
	7800 4150 8000 4150
Wire Wire Line
	7750 3050 7850 3050
Wire Wire Line
	7750 3100 7750 3050
Wire Wire Line
	7550 3500 7750 3500
Connection ~ 6950 3850
Wire Wire Line
	6950 3500 7250 3500
Wire Wire Line
	6950 3850 6950 3500
Connection ~ 7800 4500
Connection ~ 7800 4900
Connection ~ 7750 3950
Wire Wire Line
	6950 4400 6950 4500
Wire Wire Line
	7750 4900 7950 4900
Wire Wire Line
	7800 4450 7800 4900
Wire Wire Line
	7600 4500 7800 4500
Connection ~ 7050 4800
Wire Wire Line
	7050 4500 7300 4500
Wire Wire Line
	7050 4800 7050 4500
Wire Wire Line
	6950 4800 7150 4800
Connection ~ 7750 3500
Wire Wire Line
	7750 3400 7750 3950
Wire Wire Line
	7600 3950 7900 3950
Wire Wire Line
	6850 3550 6850 3450
Wire Wire Line
	6850 3850 7000 3850
Wire Wire Line
	5200 5000 7150 5000
Wire Wire Line
	5450 3100 5450 4050
Wire Wire Line
	6650 1350 6800 1350
Wire Wire Line
	6650 1300 6650 1350
Wire Wire Line
	6700 1550 6800 1550
Wire Wire Line
	6700 1650 6700 1550
Wire Wire Line
	6150 5900 6150 6050
Wire Wire Line
	6150 6450 6150 6250
Connection ~ 5850 5900
Wire Wire Line
	5750 5900 6150 5900
Wire Wire Line
	5850 5750 5850 6000
Wire Wire Line
	5850 6300 5850 6450
Wire Wire Line
	1250 5450 1350 5450
Wire Wire Line
	1250 5550 1250 5450
Wire Wire Line
	1250 5200 1350 5200
Wire Wire Line
	1250 5150 1250 5200
Connection ~ 4100 5200
Wire Wire Line
	3700 5200 4100 5200
Wire Wire Line
	3700 5350 3700 5200
Wire Wire Line
	3400 5600 3400 5400
Wire Wire Line
	3300 5600 3400 5600
Connection ~ 4100 5800
Wire Wire Line
	4100 6000 4300 6000
Wire Wire Line
	4100 5600 4100 6000
Wire Wire Line
	4100 4950 5200 4950
Wire Wire Line
	5200 4950 5200 5000
Wire Wire Line
	4900 5900 5050 5900
Wire Wire Line
	4100 4950 4100 5400
Wire Wire Line
	3300 5800 2400 5800
Connection ~ 3700 5800
Wire Wire Line
	3700 5650 3700 5950
Connection ~ 3700 6300
Wire Wire Line
	3700 6150 3700 6300
Wire Wire Line
	3600 5800 3800 5800
Wire Wire Line
	3550 6300 4200 6300
Wire Wire Line
	4200 6300 4200 5800
Wire Wire Line
	4200 5800 4300 5800
Wire Wire Line
	4800 5600 4800 5650
Connection ~ 4500 5400
Wire Wire Line
	4500 5400 4800 5400
Wire Wire Line
	4500 5350 4500 5600
Wire Wire Line
	4500 6200 4500 6300
Connection ~ 2050 5800
Wire Wire Line
	2050 6050 2050 6100
Wire Wire Line
	2050 5800 2050 5850
Wire Wire Line
	1800 5800 2200 5800
Wire Wire Line
	1800 5500 1800 5800
Wire Wire Line
	3400 5400 3250 5400
Wire Wire Line
	3050 5400 2950 5400
Wire Wire Line
	1650 5400 1800 5400
Wire Wire Line
	1650 5650 1650 5400
Wire Wire Line
	1600 5450 1600 5300
Wire Wire Line
	1600 5300 1800 5300
Wire Wire Line
	1550 5450 1600 5450
Wire Wire Line
	1550 5200 1800 5200
Wire Wire Line
	3300 4800 3300 4900
Connection ~ 3050 5100
Wire Wire Line
	3050 5100 3300 5100
Wire Wire Line
	3050 4650 3050 4750
Wire Wire Line
	2850 4650 3050 4650
Wire Wire Line
	3050 4950 3050 5200
Wire Wire Line
	3050 5200 2950 5200
Wire Wire Line
	6500 3100 6500 3250
Wire Wire Line
	6500 3650 6500 3450
Connection ~ 6200 3100
Wire Wire Line
	6050 3100 6500 3100
Wire Wire Line
	6200 2950 6200 3200
Wire Wire Line
	6200 3500 6200 3650
Wire Wire Line
	6000 2050 6000 2200
Wire Wire Line
	6000 2600 6000 2400
Connection ~ 5700 2050
Connection ~ 5050 2050
Wire Wire Line
	5550 2050 6000 2050
Wire Wire Line
	5700 1900 5700 2150
Wire Wire Line
	5700 2450 5700 2600
Wire Wire Line
	1050 3400 1150 3400
Wire Wire Line
	1050 3500 1050 3400
Wire Wire Line
	1050 3150 1150 3150
Wire Wire Line
	1050 3100 1050 3150
Connection ~ 3900 3150
Wire Wire Line
	3500 3150 3900 3150
Wire Wire Line
	3500 3300 3500 3150
Wire Wire Line
	3200 3550 3200 3350
Wire Wire Line
	3100 3550 3200 3550
Connection ~ 3900 3750
Wire Wire Line
	3900 3950 4100 3950
Wire Wire Line
	3900 3550 3900 3950
Wire Wire Line
	5000 2900 3900 2900
Wire Wire Line
	5000 2900 5000 3850
Wire Wire Line
	5000 3850 4700 3850
Wire Wire Line
	3900 2900 3900 3350
Wire Wire Line
	3100 3750 2200 3750
Connection ~ 3500 3750
Wire Wire Line
	3500 3600 3500 3900
Connection ~ 3500 4250
Wire Wire Line
	3500 4100 3500 4250
Wire Wire Line
	3400 3750 3600 3750
Wire Wire Line
	3350 4250 4000 4250
Wire Wire Line
	4000 4250 4000 3750
Wire Wire Line
	4000 3750 4100 3750
Connection ~ 1850 3750
Wire Wire Line
	1850 4000 1850 4050
Wire Wire Line
	1850 3750 1850 3800
Wire Wire Line
	1600 3750 2000 3750
Wire Wire Line
	1600 3450 1600 3750
Wire Wire Line
	3200 3350 3050 3350
Wire Wire Line
	2850 3350 2750 3350
Wire Wire Line
	1450 3350 1600 3350
Wire Wire Line
	1450 3600 1450 3350
Wire Wire Line
	1400 3400 1400 3250
Wire Wire Line
	1400 3250 1600 3250
Wire Wire Line
	1350 3400 1400 3400
Wire Wire Line
	1350 3150 1600 3150
Wire Wire Line
	3100 2750 3100 2850
Connection ~ 2850 3050
Wire Wire Line
	2850 3050 3100 3050
Wire Wire Line
	2850 2600 2850 2700
Wire Wire Line
	2650 2600 2850 2600
Wire Wire Line
	2850 2900 2850 3150
Wire Wire Line
	2850 3150 2750 3150
Wire Wire Line
	1100 1600 1200 1600
Wire Wire Line
	1100 1700 1100 1600
Wire Wire Line
	1100 1350 1200 1350
Wire Wire Line
	1100 1300 1100 1350
Connection ~ 3950 1350
Wire Wire Line
	3550 1350 3950 1350
Wire Wire Line
	3550 1500 3550 1350
Wire Wire Line
	3250 1750 3250 1550
Wire Wire Line
	3150 1750 3250 1750
Connection ~ 3950 1950
Wire Wire Line
	3950 2150 4150 2150
Wire Wire Line
	3950 1750 3950 2150
Wire Wire Line
	5050 1100 3950 1100
Wire Wire Line
	5050 2050 5050 1100
Wire Wire Line
	4750 2050 5250 2050
Wire Wire Line
	3950 1100 3950 1550
Wire Wire Line
	3150 1950 2250 1950
Connection ~ 3550 1950
Wire Wire Line
	3550 1800 3550 2100
Connection ~ 3550 2450
Wire Wire Line
	3550 2300 3550 2450
Wire Wire Line
	3450 1950 3650 1950
Wire Wire Line
	3400 2450 4050 2450
Wire Wire Line
	4050 2450 4050 1950
Wire Wire Line
	4050 1950 4150 1950
Wire Wire Line
	4650 1750 4650 1800
Connection ~ 4350 1550
Wire Wire Line
	4350 1550 4650 1550
Wire Wire Line
	4350 1500 4350 1750
Wire Wire Line
	4350 2350 4350 2450
Connection ~ 1900 1950
Wire Wire Line
	1900 2200 1900 2250
Wire Wire Line
	1900 1950 1900 2000
Wire Wire Line
	1650 1950 2050 1950
Wire Wire Line
	1650 1650 1650 1950
Wire Wire Line
	3250 1550 3100 1550
Wire Wire Line
	2900 1550 2800 1550
Wire Wire Line
	1500 1550 1650 1550
Wire Wire Line
	1500 1800 1500 1550
Wire Wire Line
	1450 1600 1450 1450
Wire Wire Line
	1450 1450 1650 1450
Wire Wire Line
	1400 1600 1450 1600
Wire Wire Line
	1400 1350 1650 1350
Wire Wire Line
	3150 950  3150 1050
Connection ~ 2900 1250
Wire Wire Line
	2900 1250 3150 1250
Wire Wire Line
	2900 800  2900 900 
Wire Wire Line
	2700 800  2900 800 
Wire Wire Line
	2900 1100 2900 1350
Wire Wire Line
	2900 1350 2800 1350
$Comp
L LM393 U2
U 1 1
P 7300 3950
F 0 "U2" H 7450 4100 50  0000 C CNN
F 1 "LM393" H 7550 3800 50  0000 C CNN
F 2 "Housings_SOIC:SOIC-8_3.9x4.9mm_Pitch1.27mm" H 7300 3950 50  0001 C CNN
F 3 "" H 7300 3950 50  0001 C CNN
F 4 "C7955" H 7300 3950 60  0001 C CNN "LCSC"
	1    7300 3950
	1    0    0    -1  
$EndComp
$Comp
L LM393 U2
U 2 1
P 7450 4900
F 0 "U2" H 7600 5050 50  0000 C CNN
F 1 "LM393" H 7700 4750 50  0000 C CNN
F 2 "Housings_SOIC:SOIC-8_3.9x4.9mm_Pitch1.27mm" H 7450 4900 50  0001 C CNN
F 3 "" H 7450 4900 50  0001 C CNN
F 4 "C7955" H 7450 4900 60  0001 C CNN "LCSC"
	2    7450 4900
	1    0    0    -1  
$EndComp
$Comp
L GND #PWR0107
U 1 1
P 7200 4300
F 0 "#PWR0107" H 7200 4050 50  0001 C CNN
F 1 "GND" H 7200 4150 50  0000 C CNN
F 2 "" H 7200 4300 50  0001 C CNN
F 3 "" H 7200 4300 50  0001 C CNN
	1    7200 4300
	1    0    0    -1  
$EndComp
Wire Wire Line
	7200 4300 7200 4250
Wire Wire Line
	5000 3100 5750 3100
Connection ~ 5450 3100
Connection ~ 5000 3100
Wire Wire Line
	7000 4050 6050 4050
Wire Wire Line
	5450 4050 5750 4050
Wire Wire Line
	5050 5900 5050 4950
Connection ~ 5050 4950
$Comp
L R R63
U 1 1
P 5200 5900
F 0 "R63" V 5280 5900 50  0000 C CNN
F 1 "0R" V 5200 5900 50  0000 C CNN
F 2 "Resistors_SMD:R_0805_HandSoldering" V 5130 5900 50  0001 C CNN
F 3 "" H 5200 5900 50  0001 C CNN
F 4 "C17477" V 5200 5900 60  0001 C CNN "LCSC"
	1    5200 5900
	0    1    1    0   
$EndComp
Wire Wire Line
	5450 5900 5350 5900
$EndSCHEMATC
